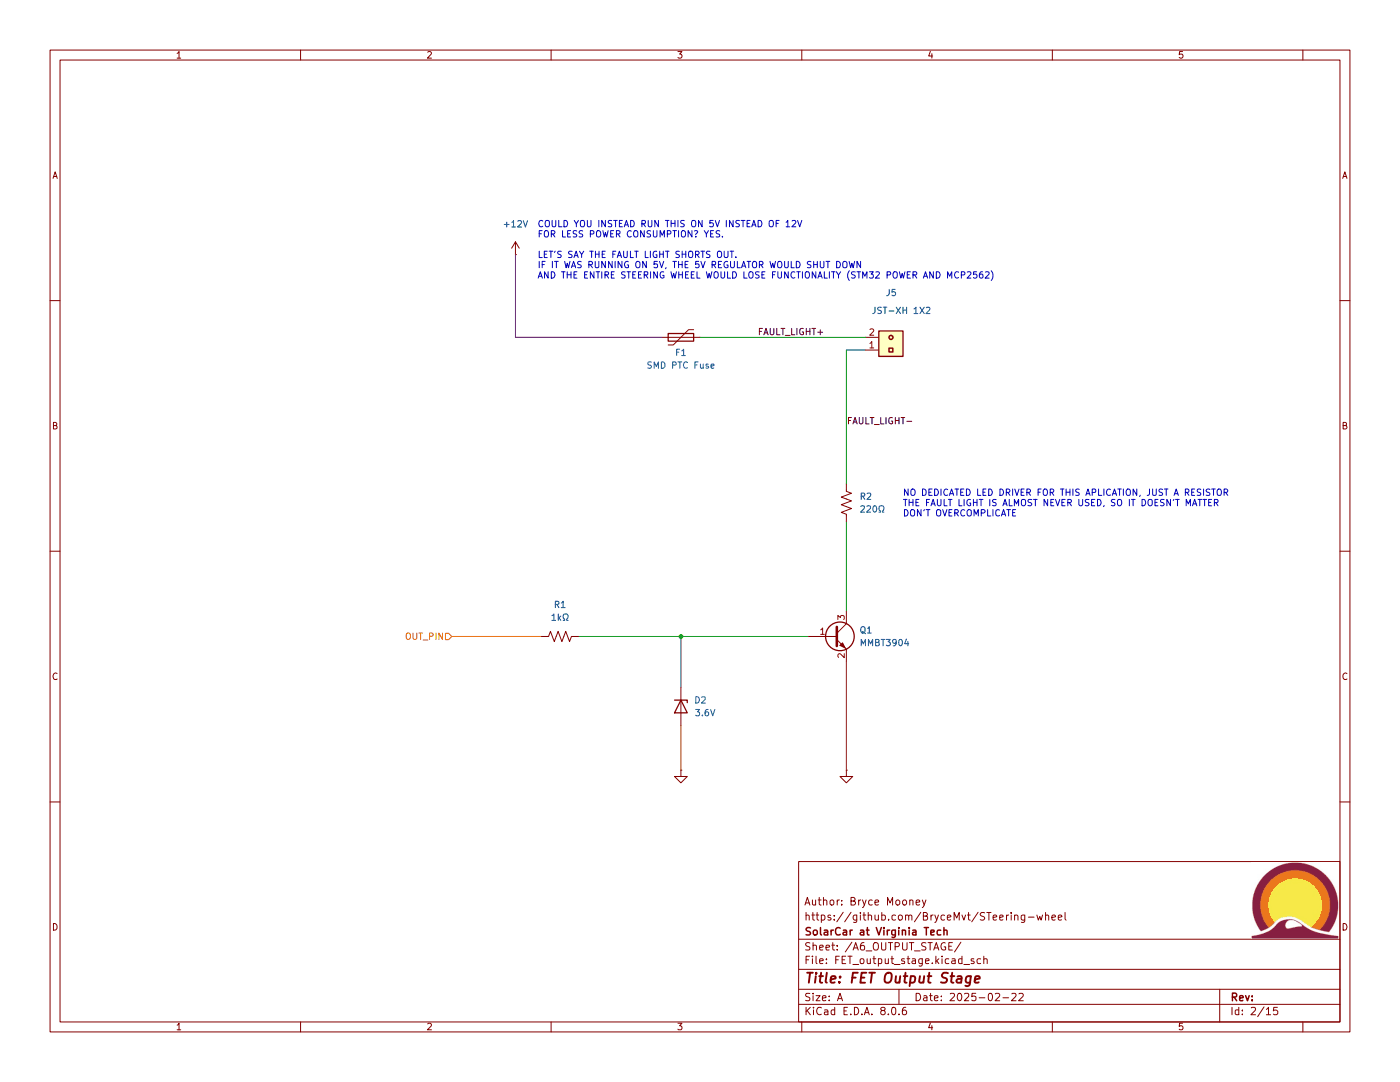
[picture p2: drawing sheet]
(kicad_sch
 (version 20231120)
 (generator "eeschema")
 (generator_version "8.0")
 (paper "A")
 (title_block
  (title "FET Output Stage")
  (date "2025-02-22")
  (company "SolarCar at Virginia Tech")
  (comment 1 "https://github.com/BryceMvt/STeering-wheel")
  (comment 2 "Author: Bryce Mooney"))
 (lib_symbols
  (symbol "Connector_Generic:Conn_01x02"
   (pin_names
    (offset 1.016) hide) (exclude_from_sim no) (in_bom yes) (on_board yes)
   (property "Reference" "J9" (at 7.112 0.254 90) (effects (font (size 1.27 1.27)) (justify right)))
   (property "Value" "MICROCLASP 1X2" (at 4.318 6.858 90) (effects (font (size 1.27 1.27)) (justify right)))
   (property "Footprint" "footprints:microclasp_1x2_559350210" (at 2.54 23.368 0) (effects (font (size 1.27 1.27)) (hide yes)))
   (property "Datasheet" "https://www.molex.com/en-us/products/part-detail/559350210?display=pdf" (at 1.778 19.05 0) (effects (font (size 1.27 1.27)) (hide yes)))
   (property "Description" "Connector Header Through Hole, Right Angle 2 position 0.079\" (2.00mm)" (at 0.508 15.24 0) (effects (font (size 1.27 1.27)) (hide yes)))
   (property "DigiKey Part Number" "WM14662-ND" (at -26.416 3.556 90) (effects (font (size 1.27 1.27)) (hide yes)))
   (property "Manufacturer Product Number" "0559350210" (at -24.384 4.318 90) (effects (font (size 1.27 1.27)) (hide yes)))
   (symbol "Conn_01x02_0_1"
    (circle (center 0 -2.54) (radius 0.381) (stroke (width 0.3048) (type default)) (fill (type none))))
   (symbol "Conn_01x02_1_1"
    (rectangle (start -2.413 1.27) (end 2.413 -3.81) (stroke (width 0.254) (type default)) (fill (type background)))
    (rectangle (start -0.381 0.381) (end 0.381 -0.381) (stroke (width 0.3048) (type default)) (fill (type none)))
    (pin input line (at -5.08 0 0) (length 2.54) (name "Pin_1" (effects (font (size 1.27 1.27)))) (number "1" (effects (font (size 1.27 1.27)))))
    (pin input line (at -5.08 -2.54 0) (length 2.54) (name "Pin_2" (effects (font (size 1.27 1.27)))) (number "2" (effects (font (size 1.27 1.27)))))))
  (symbol "Device:Polyfuse"
   (pin_numbers hide)
   (pin_names
    (offset 0)) (exclude_from_sim no) (in_bom yes) (on_board yes)
   (property "Reference" "F4" (at -3.048 0 90) (effects (font (size 1.27 1.27) (color 0 132 132 1))))
   (property "Value" "PRG21BC2R2MM1RA" (at 3.81 0 90) (effects (font (size 1.27 1.27)) (hide yes)))
   (property "Footprint" "Fuse:Fuse_0805_2012Metric" (at 1.27 -5.08 0) (effects (font (size 1.27 1.27)) (justify left) (hide yes)))
   (property "Datasheet" "https://www.murata.com/~/media/webrenewal/products/thermistor/ptc/prg/bce0273h%20prg21bcmm1raweb.ashx?la=en-us" (at 0 0 0) (effects (font (size 1.27 1.27)) (hide yes)))
   (property "Description" "Ceramic PTC Resettable Fuse 16V 220 mA Ih Surface Mount 0805 (2012 Metric)" (at 0 0 0) (effects (font (size 1.27 1.27)) (hide yes)))
   (property "DigiKey Part Number" "490-8512-1-ND" (at 0 0 90) (effects (font (size 1.27 1.27)) (hide yes)))
   (property "Hold Current" "220mA" (at -5.588 0 90) (effects (font (size 1.27 1.27) (color 0 132 132 1))))
   (property "Device" "Resettable SMD Fuse" (at 0 0 90) (effects (font (size 1.27 1.27) (color 0 132 132 1))))
   (symbol "Polyfuse_0_1"
    (rectangle (start -0.762 2.54) (end 0.762 -2.54) (stroke (width 0.254) (type default)) (fill (type none)))
    (polyline (pts (xy 0 2.54) (xy 0 -2.54)) (stroke (width 0) (type default)) (fill (type none)))
    (polyline (pts (xy -1.524 2.54) (xy -1.524 1.524) (xy 1.524 -1.524) (xy 1.524 -2.54)) (stroke (width 0) (type default)) (fill (type none))))
   (symbol "Polyfuse_1_1"
    (pin passive line (at 0 3.81 270) (length 1.27) (name "~" (effects (font (size 1.27 1.27)))) (number "1" (effects (font (size 1.27 1.27)))))
    (pin passive line (at 0 -3.81 90) (length 1.27) (name "~" (effects (font (size 1.27 1.27)))) (number "2" (effects (font (size 1.27 1.27)))))))
  (symbol "Device:R_US"
   (pin_numbers hide)
   (pin_names
    (offset 0)) (exclude_from_sim no) (in_bom yes) (on_board yes)
   (property "Reference" "R" (at 2.54 0 90) (effects (font (size 1.27 1.27))))
   (property "Value" "R_US" (at -2.54 0 90) (effects (font (size 1.27 1.27))))
   (property "Footprint" "" (at 1.016 -0.254 90) (effects (font (size 1.27 1.27)) (hide yes)))
   (property "Datasheet" "~" (at 0 0 0) (effects (font (size 1.27 1.27)) (hide yes)))
   (property "Description" "Resistor, US symbol" (at 0 0 0) (effects (font (size 1.27 1.27)) (hide yes)))
   (symbol "R_US_0_1"
    (polyline (pts (xy 0 -2.286) (xy 0 -2.54)) (stroke (width 0) (type default)) (fill (type none)))
    (polyline (pts (xy 0 2.286) (xy 0 2.54)) (stroke (width 0) (type default)) (fill (type none)))
    (polyline (pts (xy 0 -0.762) (xy 1.016 -1.143) (xy 0 -1.524) (xy -1.016 -1.905) (xy 0 -2.286)) (stroke (width 0) (type default)) (fill (type none)))
    (polyline (pts (xy 0 0.762) (xy 1.016 0.381) (xy 0 0) (xy -1.016 -0.381) (xy 0 -0.762)) (stroke (width 0) (type default)) (fill (type none)))
    (polyline (pts (xy 0 2.286) (xy 1.016 1.905) (xy 0 1.524) (xy -1.016 1.143) (xy 0 0.762)) (stroke (width 0) (type default)) (fill (type none))))
   (symbol "R_US_1_1"
    (pin passive line (at 0 3.81 270) (length 1.27) (name "~" (effects (font (size 1.27 1.27)))) (number "1" (effects (font (size 1.27 1.27)))))
    (pin passive line (at 0 -3.81 90) (length 1.27) (name "~" (effects (font (size 1.27 1.27)))) (number "2" (effects (font (size 1.27 1.27)))))))
  (symbol "Diode:ESD5Zxx"
   (pin_numbers hide)
   (pin_names hide) (exclude_from_sim no) (in_bom yes) (on_board yes)
   (property "Reference" "D" (at 0 2.54 0) (effects (font (size 1.27 1.27))))
   (property "Value" "ESD5Zxx" (at 0 -2.54 0) (effects (font (size 1.27 1.27))))
   (property "Footprint" "Diode_SMD:D_SOD-523" (at 0 -4.445 0) (effects (font (size 1.27 1.27)) (hide yes)))
   (property "Datasheet" "https://www.onsemi.com/pdf/datasheet/esd5z2.5t1-d.pdf" (at 0 0 0) (effects (font (size 1.27 1.27)) (hide yes)))
   (property "Description" "ESD Protection Diode, SOD-523" (at 0 0 0) (effects (font (size 1.27 1.27)) (hide yes)))
   (symbol "ESD5Zxx_0_1"
    (polyline (pts (xy 1.27 0) (xy -1.27 0)) (stroke (width 0) (type default)) (fill (type none)))
    (polyline (pts (xy -1.27 -1.27) (xy -1.27 1.27) (xy -0.762 1.27)) (stroke (width 0.254) (type default)) (fill (type none)))
    (polyline (pts (xy 1.27 -1.27) (xy 1.27 1.27) (xy -1.27 0) (xy 1.27 -1.27)) (stroke (width 0.254) (type default)) (fill (type none))))
   (symbol "ESD5Zxx_1_1"
    (pin passive line (at -3.81 0 0) (length 2.54) (name "K" (effects (font (size 1.27 1.27)))) (number "1" (effects (font (size 1.27 1.27)))))
    (pin passive line (at 3.81 0 180) (length 2.54) (name "A" (effects (font (size 1.27 1.27)))) (number "2" (effects (font (size 1.27 1.27)))))))
  (symbol "Transistor_BJT:MMBT3904"
   (pin_names
    (offset 0) hide) (exclude_from_sim no) (in_bom yes) (on_board yes)
   (property "Reference" "Q" (at 5.08 1.905 0) (effects (font (size 1.27 1.27)) (justify left)))
   (property "Value" "MMBT3904" (at 5.08 0 0) (effects (font (size 1.27 1.27)) (justify left)))
   (property "Footprint" "Package_TO_SOT_SMD:SOT-23" (at 5.08 -1.905 0) (effects (font (size 1.27 1.27)
    (italic yes)) (justify left) (hide yes)))
   (property "Datasheet" "https://www.onsemi.com/pdf/datasheet/pzt3904-d.pdf" (at 0 0 0) (effects (font (size 1.27 1.27)) (justify left) (hide yes)))
   (property "Description" "0.2A Ic, 40V Vce, Small Signal NPN Transistor, SOT-23" (at 0 0 0) (effects (font (size 1.27 1.27)) (hide yes)))
   (symbol "MMBT3904_0_1"
    (polyline (pts (xy 0.635 0.635) (xy 2.54 2.54)) (stroke (width 0) (type default)) (fill (type none)))
    (polyline (pts (xy 0.635 -0.635) (xy 2.54 -2.54) (xy 2.54 -2.54)) (stroke (width 0) (type default)) (fill (type none)))
    (polyline (pts (xy 0.635 1.905) (xy 0.635 -1.905) (xy 0.635 -1.905)) (stroke (width 0.508) (type default)) (fill (type none)))
    (polyline (pts (xy 1.27 -1.778) (xy 1.778 -1.27) (xy 2.286 -2.286) (xy 1.27 -1.778) (xy 1.27 -1.778)) (stroke (width 0) (type default)) (fill (type outline)))
    (circle (center 1.27 0) (radius 2.8194) (stroke (width 0.254) (type default)) (fill (type none))))
   (symbol "MMBT3904_1_1"
    (pin input line (at -5.08 0 0) (length 5.715) (name "B" (effects (font (size 1.27 1.27)))) (number "1" (effects (font (size 1.27 1.27)))))
    (pin passive line (at 2.54 -5.08 90) (length 2.54) (name "E" (effects (font (size 1.27 1.27)))) (number "2" (effects (font (size 1.27 1.27)))))
    (pin passive line (at 2.54 5.08 270) (length 2.54) (name "C" (effects (font (size 1.27 1.27)))) (number "3" (effects (font (size 1.27 1.27)))))))
  (symbol "power:+12V"
   (power)
   (pin_numbers hide)
   (pin_names
    (offset 0) hide) (exclude_from_sim no) (in_bom yes) (on_board yes)
   (property "Reference" "#PWR" (at 0 -3.81 0) (effects (font (size 1.27 1.27)) (hide yes)))
   (property "Value" "+12V" (at 0 3.556 0) (effects (font (size 1.27 1.27))))
   (property "Footprint" "" (at 0 0 0) (effects (font (size 1.27 1.27)) (hide yes)))
   (property "Datasheet" "" (at 0 0 0) (effects (font (size 1.27 1.27)) (hide yes)))
   (property "Description" "Power symbol creates a global label with name \"+12V\"" (at 0 0 0) (effects (font (size 1.27 1.27)) (hide yes)))
   (symbol "+12V_0_1"
    (polyline (pts (xy -0.762 1.27) (xy 0 2.54)) (stroke (width 0) (type default)) (fill (type none)))
    (polyline (pts (xy 0 0) (xy 0 2.54)) (stroke (width 0) (type default)) (fill (type none)))
    (polyline (pts (xy 0 2.54) (xy 0.762 1.27)) (stroke (width 0) (type default)) (fill (type none))))
   (symbol "+12V_1_1"
    (pin power_in line (at 0 0 90) (length 0) (name "~" (effects (font (size 1.27 1.27)))) (number "1" (effects (font (size 1.27 1.27)))))))
  (symbol "power:GND"
   (power)
   (pin_numbers hide)
   (pin_names
    (offset 0) hide) (exclude_from_sim no) (in_bom yes) (on_board yes)
   (property "Reference" "#PWR" (at 0 -6.35 0) (effects (font (size 1.27 1.27)) (hide yes)))
   (property "Value" "GND" (at 0 -3.81 0) (effects (font (size 1.27 1.27))))
   (property "Footprint" "" (at 0 0 0) (effects (font (size 1.27 1.27)) (hide yes)))
   (property "Datasheet" "" (at 0 0 0) (effects (font (size 1.27 1.27)) (hide yes)))
   (property "Description" "Power symbol creates a global label with name \"GND\" , ground" (at 0 0 0) (effects (font (size 1.27 1.27)) (hide yes)))
   (symbol "GND_0_1"
    (polyline (pts (xy 0 0) (xy 0 -1.27) (xy 1.27 -1.27) (xy 0 -2.54) (xy -1.27 -1.27) (xy 0 -1.27)) (stroke (width 0) (type default)) (fill (type none))))
   (symbol "GND_1_1"
    (pin power_in line (at 0 0 270) (length 0) (name "~" (effects (font (size 1.27 1.27)))) (number "1" (effects (font (size 1.27 1.27))))))))
 (junction
  (at 135.89 127)
  (diameter 0)
  (color 0 0 0 0))
 (wire
  (pts (xy 168.91 104.14) (xy 168.91 121.92))
  (stroke (width 0) (type default)))
 (wire
  (pts (xy 135.89 127) (xy 135.89 137.16))
  (stroke (width 0) (type default)))
 (wire
  (pts (xy 115.57 127) (xy 135.89 127))
  (stroke (width 0) (type default)))
 (wire
  (pts (xy 102.87 67.31) (xy 132.08 67.31))
  (stroke (width 0) (type default)))
 (wire
  (pts (xy 139.7 67.31) (xy 172.72 67.31))
  (stroke (width 0) (type default)))
 (wire
  (pts (xy 168.91 69.85) (xy 168.91 96.52))
  (stroke (width 0) (type default)))
 (wire
  (pts (xy 135.89 144.78) (xy 135.89 153.67))
  (stroke (width 0) (type default)))
 (wire
  (pts (xy 168.91 69.85) (xy 172.72 69.85))
  (stroke (width 0) (type default)))
 (wire
  (pts (xy 102.87 50.8) (xy 102.87 67.31))
  (stroke (width 0) (type default)))
 (wire
  (pts (xy 90.17 127) (xy 107.95 127))
  (stroke (width 0) (type default)))
 (wire
  (pts (xy 168.91 132.08) (xy 168.91 153.67))
  (stroke (width 0) (type default)))
 (wire
  (pts (xy 135.89 127) (xy 161.29 127))
  (stroke (width 0) (type default)))
 (image
  (at 258.445 179.705)
  (scale 0.252548)
  (data))
 (text "NO DEDICATED LED DRIVER FOR THIS APLICATION, JUST A RESISTOR\nTHE FAULT LIGHT IS ALMOST NEVER USED, SO IT DOESN'T MATTER\nDON'T OVERCOMPLICATE"
  (exclude_from_sim no)
  (at 180.086 100.584 0)
  (effects (font (size 1.27 1.27)) (justify left)))
 (text "COULD YOU INSTEAD RUN THIS ON 5V INSTEAD OF 12V\nFOR LESS POWER CONSUMPTION? YES.\n\nLET'S SAY THE FAULT LIGHT SHORTS OUT.\nIF IT WAS RUNNING ON 5V, THE 5V REGULATOR WOULD SHUT DOWN\nAND THE ENTIRE STEERING WHEEL WOULD LOSE FUNCTIONALITY (STM32 POWER AND MCP2562)"
  (exclude_from_sim no)
  (at 107.188 50.038 0)
  (effects (font (size 1.27 1.27)) (justify left)))
 (label "FAULT_LIGHT+"
  (at 151.13 67.31 0)
  (fields_autoplaced yes)
  (effects (font (size 1.27 1.27)) (justify left bottom)))
 (label "FAULT_LIGHT-"
  (at 168.91 85.09 0)
  (fields_autoplaced yes)
  (effects (font (size 1.27 1.27)) (justify left bottom)))
 (hierarchical_label "OUT_PIN"
  (shape input)
  (at 90.17 127 180)
  (fields_autoplaced yes)
  (effects (font (size 1.27 1.27)) (justify right)))
 (symbol
  (lib_id "power:GND")
  (at 135.89 153.67 0)
  (unit 1)
  (exclude_from_sim no)
  (in_bom yes)
  (on_board yes)
  (dnp no)
  (fields_autoplaced yes)
  (property "Reference" "#PWR0128" (at 135.89 160.02 0) (effects (font (size 1.27 1.27)) (hide yes)))
  (property "Value" "GND" (at 135.89 158.75 0) (effects (font (size 1.27 1.27)) (hide yes)))
  (property "Footprint" "" (at 135.89 153.67 0) (effects (font (size 1.27 1.27)) (hide yes)))
  (property "Datasheet" "" (at 135.89 153.67 0) (effects (font (size 1.27 1.27)) (hide yes)))
  (property "Description" "Power symbol creates a global label with name \"GND\" , ground" (at 135.89 153.67 0) (effects (font (size 1.27 1.27)) (hide yes)))
  (pin "1")
  (instances (project "STeering_wheel" (path "" (reference "#PWR0128") (unit 1)) (path "" (reference "#PWR040") (unit 1)) (path "" (reference "#PWR026") (unit 1)) (path "" (reference "#PWR037") (unit 1)))))
 (symbol
  (lib_id "Diode:ESD5Zxx")
  (at 135.89 140.97 270)
  (unit 1)
  (exclude_from_sim no)
  (in_bom yes)
  (on_board yes)
  (dnp no)
  (property "Reference" "D5" (at 138.43 139.6999 90) (effects (font (size 1.27 1.27) (color 0 132 132 1)) (justify left)))
  (property "Value" "ESD321DYAR" (at 138.43 142.2399 90) (effects (font (size 1.27 1.27)) (justify left) (hide yes)))
  (property "Footprint" "Diode_SMD:D_SOD-523" (at 131.445 140.97 0) (effects (font (size 1.27 1.27)) (hide yes)))
  (property "Datasheet" "https://www.ti.com/lit/ds/symlink/esd321.pdf" (at 135.89 140.97 0) (effects (font (size 1.27 1.27)) (hide yes)))
  (property "Description" "ESD protection diode, 3.3Vrwm, SC-79/SOD-523" (at 135.89 140.97 0) (effects (font (size 1.27 1.27)) (hide yes)))
  (property "DigiKey Part Number" "296-ESD321DYARCT-ND" (at 135.89 140.97 90) (effects (font (size 1.27 1.27)) (hide yes)))
  (property "Reverse Standoff Voltage" "3.6V" (at 140.716 142.24 90) (effects (font (size 1.27 1.27) (color 0 132 132 1))))
  (pin "1")
  (pin "2")
  (instances (project "STeering_wheel" (path "" (reference "D5") (unit 1)) (path "" (reference "D4") (unit 1)) (path "" (reference "D2") (unit 1)) (path "" (reference "D3") (unit 1)))))
 (symbol
  (lib_id "Device:Polyfuse")
  (at 135.89 67.31 90)
  (unit 1)
  (exclude_from_sim no)
  (in_bom yes)
  (on_board yes)
  (dnp no)
  (property "Reference" "F4" (at 135.89 70.358 90) (effects (font (size 1.27 1.27) (color 0 132 132 1))))
  (property "Value" "PRG21BC2R2MM1RA" (at 135.89 63.5 90) (effects (font (size 1.27 1.27)) (hide yes)))
  (property "Footprint" "Fuse:Fuse_0805_2012Metric" (at 140.97 66.04 0) (effects (font (size 1.27 1.27)) (justify left) (hide yes)))
  (property "Datasheet" "https://www.murata.com/~/media/webrenewal/products/thermistor/ptc/prg/bce0273h%20prg21bcmm1raweb.ashx?la=en-us" (at 135.89 67.31 0) (effects (font (size 1.27 1.27)) (hide yes)))
  (property "Description" "Ceramic PTC Resettable Fuse 16V 220 mA Ih Surface Mount 0805 (2012 Metric)" (at 135.89 67.31 0) (effects (font (size 1.27 1.27)) (hide yes)))
  (property "DigiKey Part Number" "490-8512-1-ND" (at 135.89 67.31 90) (effects (font (size 1.27 1.27)) (hide yes)))
  (property "Hold Current" "220mA" (at 135.89 72.898 90) (effects (font (size 1.27 1.27) (color 0 132 132 1)) (hide yes)))
  (property "Device" "SMD PTC Fuse" (at 135.89 72.898 90) (effects (font (size 1.27 1.27) (color 0 132 132 1))))
  (pin "1")
  (pin "2")
  (instances (project "STeering_wheel" (path "" (reference "F4") (unit 1)) (path "" (reference "F3") (unit 1)) (path "" (reference "F1") (unit 1)) (path "" (reference "F2") (unit 1)))))
 (symbol
  (lib_id "power:GND")
  (at 168.91 153.67 0)
  (unit 1)
  (exclude_from_sim no)
  (in_bom yes)
  (on_board yes)
  (dnp no)
  (fields_autoplaced yes)
  (property "Reference" "#PWR0129" (at 168.91 160.02 0) (effects (font (size 1.27 1.27)) (hide yes)))
  (property "Value" "GND" (at 168.91 158.75 0) (effects (font (size 1.27 1.27)) (hide yes)))
  (property "Footprint" "" (at 168.91 153.67 0) (effects (font (size 1.27 1.27)) (hide yes)))
  (property "Datasheet" "" (at 168.91 153.67 0) (effects (font (size 1.27 1.27)) (hide yes)))
  (property "Description" "Power symbol creates a global label with name \"GND\" , ground" (at 168.91 153.67 0) (effects (font (size 1.27 1.27)) (hide yes)))
  (pin "1")
  (instances (project "STeering_wheel" (path "" (reference "#PWR0129") (unit 1)) (path "" (reference "#PWR041") (unit 1)) (path "" (reference "#PWR034") (unit 1)) (path "" (reference "#PWR038") (unit 1)))))
 (symbol
  (lib_id "Device:R_US")
  (at 111.76 127 90)
  (unit 1)
  (exclude_from_sim no)
  (in_bom yes)
  (on_board yes)
  (dnp no)
  (fields_autoplaced yes)
  (property "Reference" "R7" (at 111.76 120.65 90) (effects (font (size 1.27 1.27))))
  (property "Value" "1kΩ" (at 111.76 123.19 90) (effects (font (size 1.27 1.27))))
  (property "Footprint" "Resistor_SMD:R_0805_2012Metric" (at 112.014 125.984 90) (effects (font (size 1.27 1.27)) (hide yes)))
  (property "Datasheet" "https://www.koaspeer.com/pdfs/RK73B.pdf" (at 111.76 127 0) (effects (font (size 1.27 1.27)) (hide yes)))
  (property "Description" "1 kOhms ±5% 0.25W, 1/4W Chip Resistor 0805 (2012 Metric) Automotive AEC-Q200 Thick Film" (at 111.76 127 0) (effects (font (size 1.27 1.27)) (hide yes)))
  (property "DigiKey Part Number" "2019-RK73B2ATTD102JCT-ND" (at 111.76 127 0) (effects (font (size 1.27 1.27)) (hide yes)))
  (property "Manufacturer Product Number" "RK73B2ATTD102J" (at 111.76 127 0) (effects (font (size 1.27 1.27)) (hide yes)))
  (pin "2")
  (pin "1")
  (instances (project "STeering_wheel" (path "" (reference "R7") (unit 1)) (path "" (reference "R9") (unit 1)) (path "" (reference "R1") (unit 1)) (path "" (reference "R5") (unit 1)))))
 (symbol
  (lib_id "Device:R_US")
  (at 168.91 100.33 180)
  (unit 1)
  (exclude_from_sim no)
  (in_bom yes)
  (on_board yes)
  (dnp no)
  (fields_autoplaced yes)
  (property "Reference" "R8" (at 171.45 99.0599 0) (effects (font (size 1.27 1.27)) (justify right)))
  (property "Value" "220Ω" (at 171.45 101.5999 0) (effects (font (size 1.27 1.27)) (justify right)))
  (property "Footprint" "Resistor_SMD:R_0805_2012Metric" (at 167.894 100.076 90) (effects (font (size 1.27 1.27)) (hide yes)))
  (property "Datasheet" "" (at 168.91 100.33 0) (effects (font (size 1.27 1.27)) (hide yes)))
  (property "Description" "" (at 168.91 100.33 0) (effects (font (size 1.27 1.27)) (hide yes)))
  (property "DigiKey Part Number" "" (at 168.91 100.33 0) (effects (font (size 1.27 1.27)) (hide yes)))
  (property "Manufacturer Product Number" "" (at 168.91 100.33 0) (effects (font (size 1.27 1.27)) (hide yes)))
  (pin "2")
  (pin "1")
  (instances (project "STeering_wheel" (path "" (reference "R8") (unit 1)) (path "" (reference "R10") (unit 1)) (path "" (reference "R2") (unit 1)) (path "" (reference "R6") (unit 1)))))
 (symbol
  (lib_id "power:+12V")
  (at 102.87 50.8 0)
  (unit 1)
  (exclude_from_sim no)
  (in_bom yes)
  (on_board yes)
  (dnp no)
  (property "Reference" "#PWR0130" (at 102.87 54.61 0) (effects (font (size 1.27 1.27)) (hide yes)))
  (property "Value" "+12V" (at 102.87 44.704 0) (effects (font (size 1.27 1.27))))
  (property "Footprint" "" (at 102.87 50.8 0) (effects (font (size 1.27 1.27)) (hide yes)))
  (property "Datasheet" "" (at 102.87 50.8 0) (effects (font (size 1.27 1.27)) (hide yes)))
  (property "Description" "Power symbol creates a global label with name \"+12V\"" (at 102.87 50.8 0) (effects (font (size 1.27 1.27)) (hide yes)))
  (pin "1")
  (instances (project "STeering_wheel" (path "" (reference "#PWR0130") (unit 1)) (path "" (reference "#PWR039") (unit 1)) (path "" (reference "#PWR022") (unit 1)) (path "" (reference "#PWR036") (unit 1)))))
 (symbol
  (lib_id "Transistor_BJT:MMBT3904")
  (at 166.37 127 0)
  (unit 1)
  (exclude_from_sim no)
  (in_bom yes)
  (on_board yes)
  (dnp no)
  (fields_autoplaced yes)
  (property "Reference" "Q3" (at 171.45 125.7299 0) (effects (font (size 1.27 1.27)) (justify left)))
  (property "Value" "MMBT3904" (at 171.45 128.2699 0) (effects (font (size 1.27 1.27)) (justify left)))
  (property "Footprint" "Package_TO_SOT_SMD:SOT-23" (at 171.45 128.905 0) (effects (font (size 1.27 1.27)
    (italic yes)) (justify left) (hide yes)))
  (property "Datasheet" "https://mm.digikey.com/Volume0/opasdata/d220001/medias/docus/4994/DS_4530_MMBT3904.pdf" (at 166.37 127 0) (effects (font (size 1.27 1.27)) (justify left) (hide yes)))
  (property "Description" "0.2A Ic, 40V Vce, Small Signal NPN Transistor, SOT-23" (at 166.37 127 0) (effects (font (size 1.27 1.27)) (hide yes)))
  (property "DigiKey Part Number" "4530-MMBT3904CT-ND" (at 166.37 127 0) (effects (font (size 1.27 1.27)) (hide yes)))
  (pin "3")
  (pin "2")
  (pin "1")
  (instances (project "STeering_wheel" (path "" (reference "Q3") (unit 1)) (path "" (reference "Q4") (unit 1)) (path "" (reference "Q1") (unit 1)) (path "" (reference "Q2") (unit 1)))))
 (symbol
  (lib_id "Connector_Generic:Conn_01x02")
  (at 177.8 69.85 0)
  (mirror x)
  (unit 1)
  (exclude_from_sim no)
  (in_bom yes)
  (on_board yes)
  (dnp no)
  (property "Reference" "J4" (at 179.07 58.42 0) (effects (font (size 1.27 1.27)) (justify right)))
  (property "Value" "JST-XH 1X2" (at 185.928 61.976 0) (effects (font (size 1.27 1.27)) (justify right)))
  (property "Footprint" "Connector_JST:JST_XH_B2B-XH-AM_1x02_P2.50mm_Vertical" (at 180.34 93.218 0) (effects (font (size 1.27 1.27)) (hide yes)))
  (property "Datasheet" "https://www.molex.com/en-us/products/part-detail/559350210?display=pdf" (at 179.578 88.9 0) (effects (font (size 1.27 1.27)) (hide yes)))
  (property "Description" "Connector Header Through Hole, Right Angle 2 position 0.079\" (2.00mm)" (at 178.308 85.09 0) (effects (font (size 1.27 1.27)) (hide yes)))
  (property "DigiKey Part Number" "WM14662-ND" (at 151.384 73.406 90) (effects (font (size 1.27 1.27)) (hide yes)))
  (property "Manufacturer Product Number" "0559350210" (at 153.416 74.168 90) (effects (font (size 1.27 1.27)) (hide yes)))
  (pin "1")
  (pin "2")
  (instances (project "STeering_wheel" (path "" (reference "J4") (unit 1)) (path "" (reference "J7") (unit 1)) (path "" (reference "J5") (unit 1)) (path "" (reference "J6") (unit 1))))))
